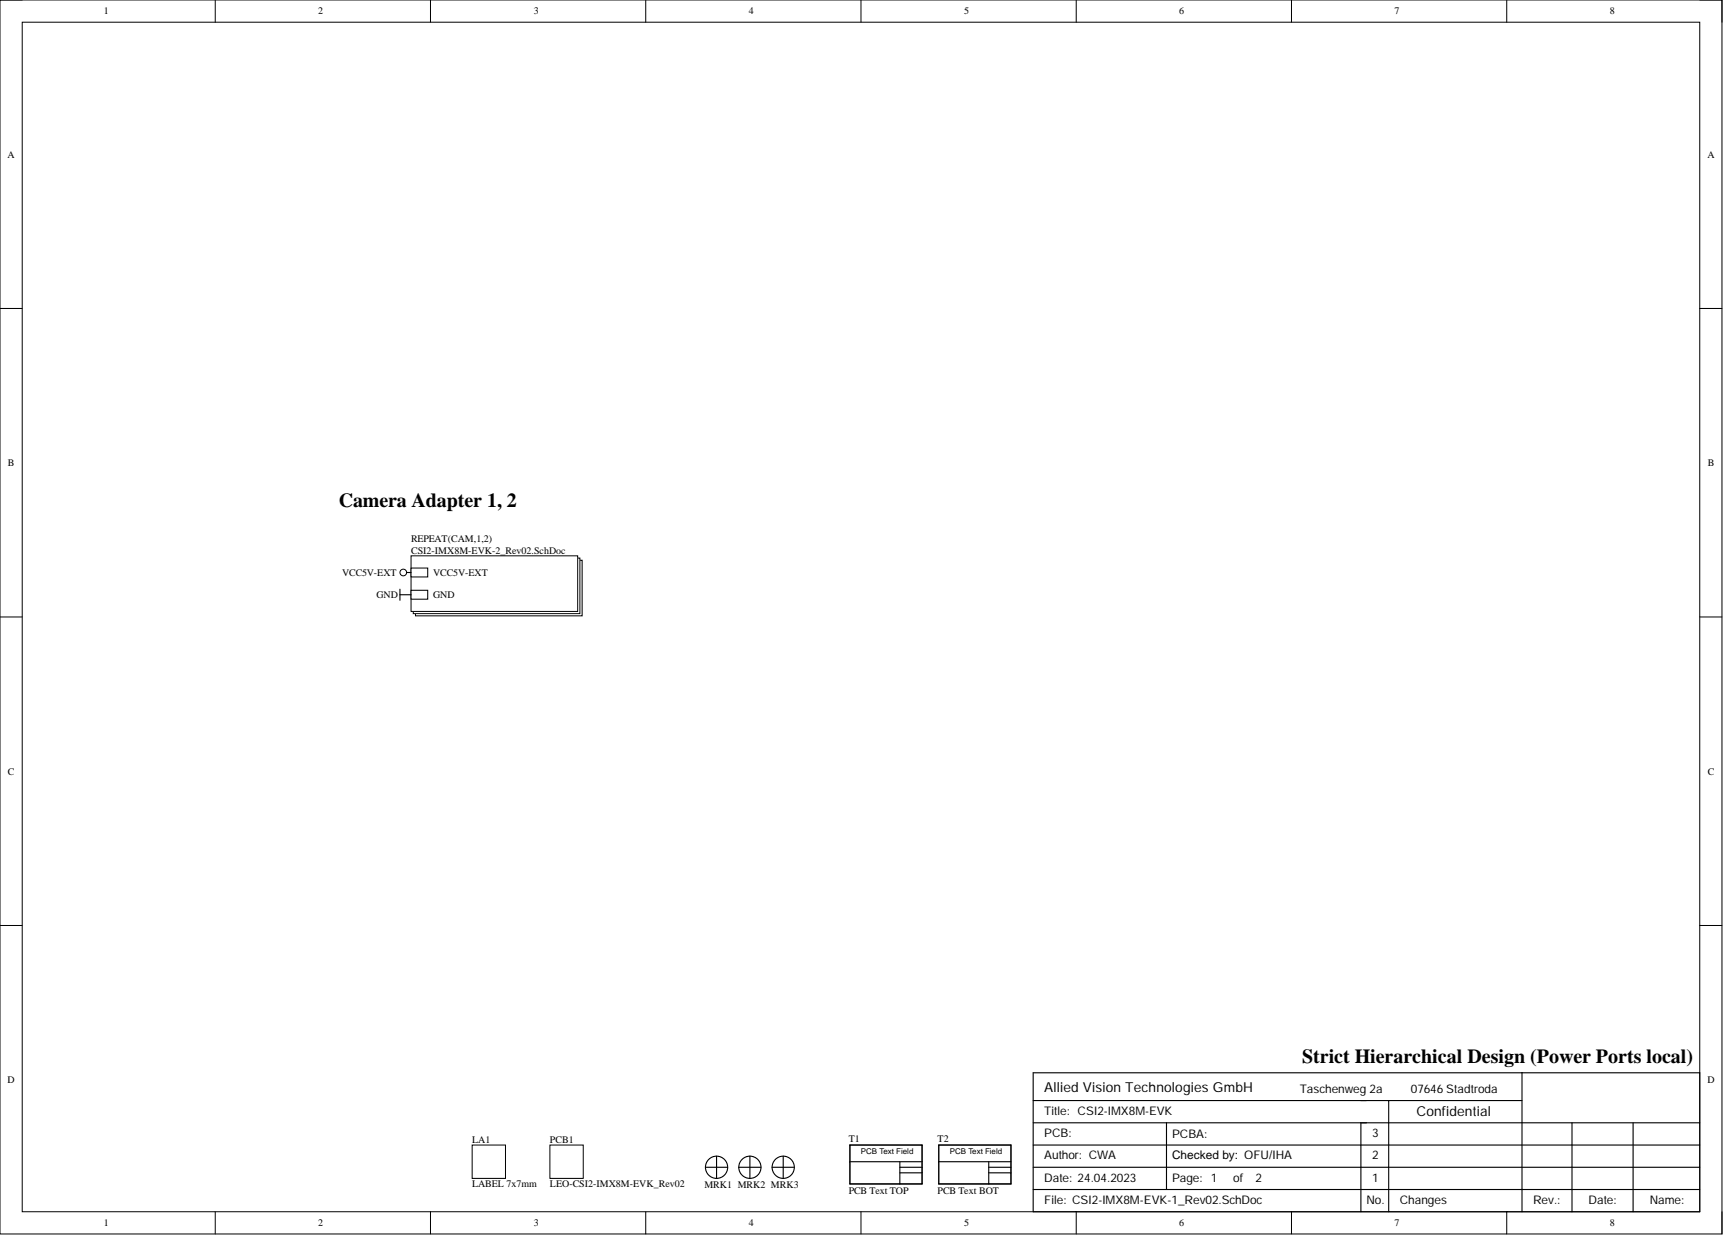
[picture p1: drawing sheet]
<svg xmlns="http://www.w3.org/2000/svg" width="393mm" height="282mm" viewBox="0 0 393 282" stroke-linecap="round" stroke-linejoin="round" font-family="sans-serif">
<g fill="none" stroke="#000" stroke-width=".23">
<path d="M0 0h393.1v281.6h-393.1zM0 0h5.1M49.1 0v5.1M98.3 0v5.1M147.4 0v5.1M196.6 0v5.1M245.7 0v5.1M294.8 0v5.1M344 0v5.1M388 0h5.1v5.1M5.1 5.1h382.9v271.5h-382.9zM0 70.4h5.1"/>
<path d="M388 70.4h5.1M0 140.8h5.1M388 140.8h5.1M0 211.2h5.1M388 211.2h5.1M49.1 276.6v5M98.3 276.6v5M147.4 276.6v5M196.6 276.6v5M245.7 276.6v5M294.8 276.6v5M344 276.6v5"/>
<path d="M393.1 276.6v5"/>
</g>
<path d="M235.9 244.8h152.1v31.8h-152.1zM235.9 251.2h111.6M235.9 256.3h152.1M266.3 256.3v15.2M310.7 256.3v20.3M317 251.2v25.4M347.5 244.8v31.8M358.9 256.3v20.3M372.8 256.3v20.3M235.9 271.5h152.1M235.9 266.4h152.1M235.9 261.3h152.1" fill="none" stroke="#000" stroke-width=".25"/>
<path d="M94.9 127.9h38v12.7h-38z" fill-rule="evenodd" fill="#fff"/>
<path d="M94.9 127.9h38v12.7h-38z" fill="none" stroke="#000" stroke-width=".23"/>
<path d="M94.3 127.4h38.1v12.7h-38.1z" fill-rule="evenodd" fill="#fff"/>
<path d="M94.3 127.4h38.1v12.7h-38.1z" fill="none" stroke="#000" stroke-width=".23"/>
<path d="M93.8 126.9h38.1v12.6h-38.1z" fill-rule="evenodd" fill="#fff"/>
<path d="M93.8 126.9h38.1v12.6h-38.1z" fill="none" stroke="#000" stroke-width=".23"/>
<path d="M93.8 129.7h3.8v2h-3.8z" fill-rule="evenodd" fill="#fff"/>
<path d="M93.8 129.7h3.8v2h-3.8z" fill="none" stroke="#000" stroke-width=".23"/>
<path d="M93.8 134.7h3.8v2.1h-3.8z" fill-rule="evenodd" fill="#fff"/>
<path d="M93.8 134.7h3.8v2.1h-3.8z" fill="none" stroke="#000" stroke-width=".23"/>
<path d="M194 261.3h16.5v8.9h-16.5z" fill-rule="evenodd" fill="#fff"/>
<path d="M194 261.3h16.5v8.9h-16.5z" fill="none" stroke="#000" stroke-width=".23"/>
<path d="M194 265.1h16.5M194 261.3h16.5v8.9h-16.5zM205.4 265.1v5.1M205.4 266.4h5.1M205.4 267.7h5.1" fill="none" stroke="#000" stroke-width=".25"/>
<path d="M214.3 261.3h16.5v8.9h-16.5z" fill-rule="evenodd" fill="#fff"/>
<path d="M214.3 261.3h16.5v8.9h-16.5z" fill="none" stroke="#000" stroke-width=".23"/>
<g fill="none" stroke="#000" stroke-width=".25">
<path d="M161 266.4h5.1M163.6 263.9v5M168.7 266.4h5M171.2 263.9v5M176.3 266.4h5M178.8 263.9v5M214.3 265.1h16.5M214.3 261.3h16.5v8.9h-16.5zM225.7 265.1v5.1M225.7 266.4h5.1M225.7 267.7h5.1"/>
<circle cx="163.6" cy="266.4" r="2.54"/>
<circle cx="171.2" cy="266.4" r="2.54"/>
<circle cx="178.8" cy="266.4" r="2.54"/>
</g>
<path d="M107.8 261.3h7.6v7.6h-7.6z" fill-rule="evenodd" fill="#fff"/>
<path d="M107.8 261.3h7.6v7.6h-7.6z" fill="none" stroke="#000" stroke-width=".23"/>
<path d="M125.5 261.3h7.7v7.6h-7.7z" fill-rule="evenodd" fill="#fff"/>
<g fill="none" stroke="#000" stroke-width=".23">
<path d="M125.5 261.3h7.7v7.6h-7.7z"/>
<circle cx="92.1" cy="130.7" r=".76"/>
</g>
<path d="M91.3 134.5v2.5M91.3 135.7h2.5M92.8 130.7h1" fill="none" stroke="#000" stroke-width=".25"/>
<g font-size="4.6">
<text x="77.4" y="115.7">Camera Adapter 1, 2</text>
<text x="297.3" y="242.6">Strict Hierarchical Design (Power Ports local)</text>
</g>
<g font-size="3.1">
<text x="238.4" y="249.2">Allied Vision Technologies GmbH</text>
<text x="323.4" y="254.7">Confidential</text>
</g>
<g font-size="2.7">
<text x="296.7" y="249.4">Taschenweg 2a</text>
<text x="322.1" y="249.4">07646 Stadtroda</text>
<text x="238.4" y="254.4">Title: CSI2-IMX8M-EVK</text>
<text x="238.4" y="259.5">PCB:</text>
<text x="267.6" y="259.8">PCBA:</text>
<text x="313.2" y="259.5">3</text>
<text x="238.4" y="264.6">Author: CWA</text>
<text x="238.4" y="269.7">Date: 24.04.2023</text>
<text x="267.6" y="264.6">Checked by: OFU/IHA</text>
<text x="267.6" y="269.7">Page: 1</text>
<text x="281.5" y="269.7">of</text>
<text x="286.6" y="269.7">2</text>
<text x="313.2" y="269.7">1</text>
<text x="313.2" y="264.6">2</text>
<text x="238.4" y="274.7">File: CSI2-IMX8M-EVK-1_Rev02.SchDoc</text>
<text x="312" y="274.7">No.</text>
<text x="319.6" y="274.7">Changes</text>
<text x="350" y="274.7">Rev.:</text>
<text x="362.7" y="274.7">Date:</text>
<text x="376.6" y="274.7">Name:</text>
</g>
<g font-size="2.3">
<text x="23.7" y="3.3">1</text>
<text x="72.7" y="3.3">2</text>
<text x="121.9" y="3.3">3</text>
<text x="170.9" y="3.3">4</text>
<text x="220.1" y="3.3">5</text>
<text x="269.2" y="3.3">6</text>
<text x="318.4" y="3.3">7</text>
<text x="367.5" y="3.3">8</text>
<text x="1.7" y="36">A</text>
<text x="389.8" y="36">A</text>
<text x="1.8" y="106.4">B</text>
<text x="389.9" y="106.4">B</text>
<text x="93.8" y="123.8">REPEAT(CAM,1,2)</text>
<text x="78.1" y="131.4">VCC5V-EXT</text>
<text x="93.8" y="126.4">CSI2-IMX8M-EVK-2_Rev02.SchDoc</text>
<text x="98.9" y="131.4">VCC5V-EXT</text>
<text x="85.9" y="136.5">GND</text>
<text x="98.9" y="136.5">GND</text>
<text x="1.8" y="176.8">C</text>
<text x="389.9" y="176.8">C</text>
<text x="1.7" y="247.2">D</text>
<text x="389.8" y="247.2">D</text>
<text x="107.8" y="260.8">LA1</text>
<text x="125.5" y="260.8">PCB1</text>
<text x="193.8" y="260.6">T1</text>
<text x="214.1" y="260.6">T2</text>
<text x="107.8" y="271">LABEL 7x7mm</text>
<text x="125.5" y="271">LEO-CSI2-IMX8M-EVK_Rev02</text>
<text x="160.8" y="271.2">MRK1 MRK2 MRK3</text>
<text x="193.8" y="272.5">PCB Text TOP</text>
<text x="214.1" y="272.5">PCB Text BOT</text>
<text x="23.7" y="279.9">1</text>
<text x="72.7" y="279.9">2</text>
<text x="121.9" y="279.9">3</text>
<text x="170.9" y="279.9">4</text>
<text x="220.1" y="279.9">5</text>
<text x="269.2" y="279.9">6</text>
<text x="318.4" y="279.9">7</text>
<text x="367.5" y="279.9">8</text>
</g>
<g font-size="1.8">
<text x="196.6" y="263.5">PCB Text Field</text>
<text x="216.8" y="263.5">PCB Text Field</text>
</g>
</svg>
